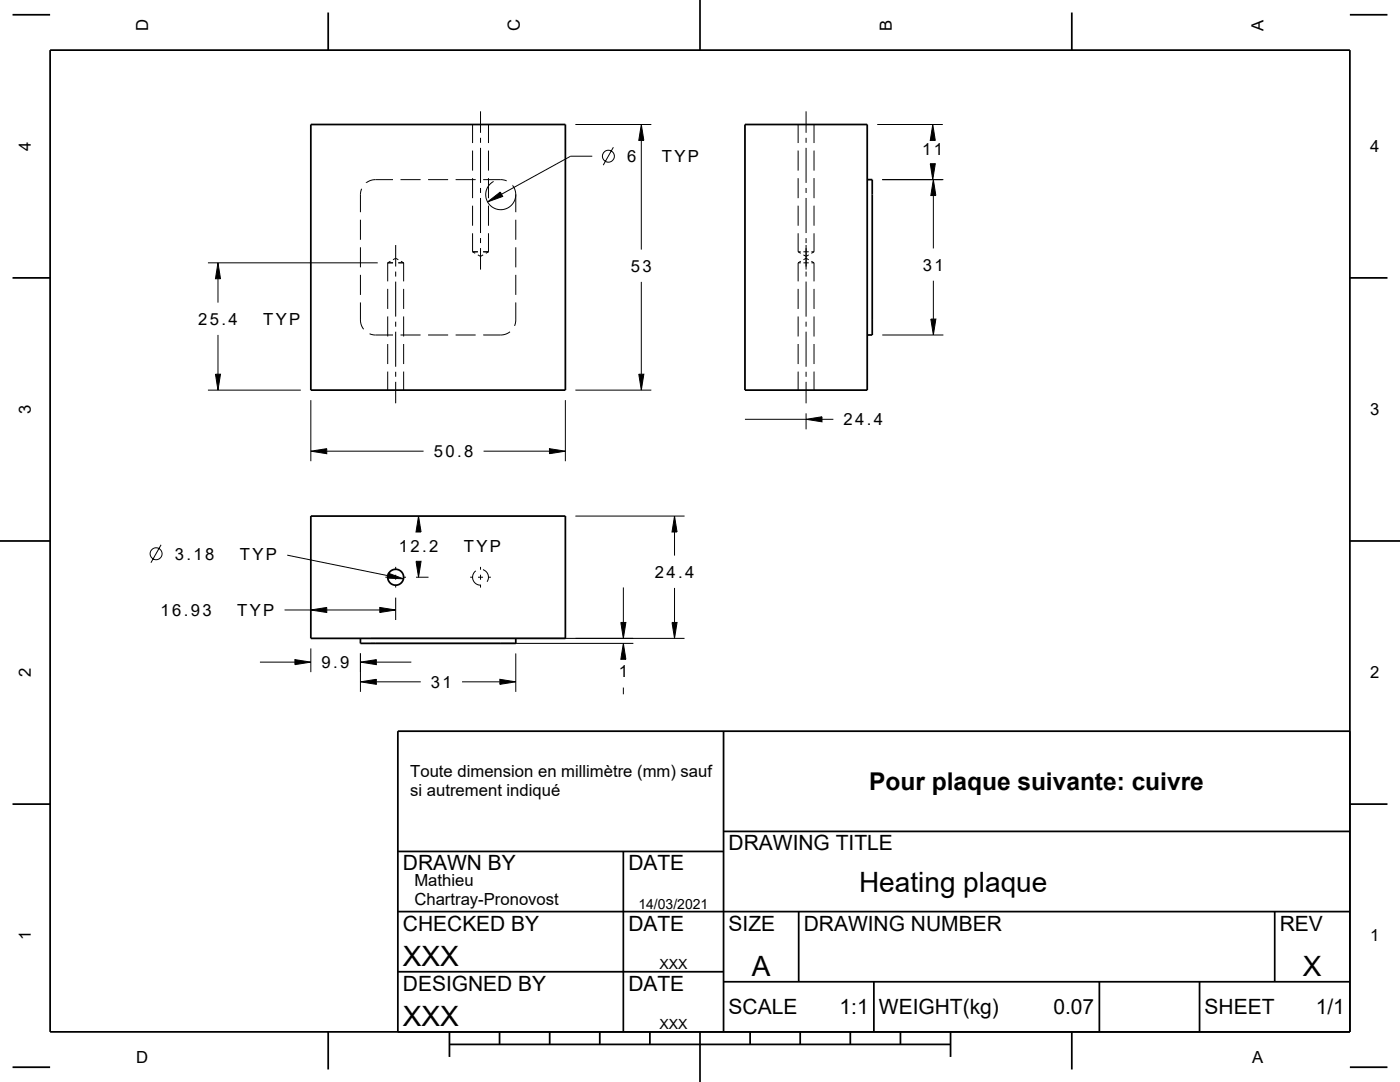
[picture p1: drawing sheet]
<svg xmlns="http://www.w3.org/2000/svg" width="279mm" height="216mm" viewBox="0 0 279 216" stroke-linecap="round" stroke-linejoin="round" font-family="sans-serif">
<g fill="none" stroke="#000" stroke-width=".2">
<path d="M72.2 37.7l-.3 .9v3.7M78.4 35.8h-3.5a2.98 2.98 0 0 0-1.8 .7M79.9 35.8h4M85.4 35.8h4M90.9 35.8h4M94.3 24.8v3.7M94.3 30v4M94.3 35.5v4M95.9 22.2v4.3M95.9 27.5v1M95.9 29.5v7M95.9 37.5v1"/>
<path d="M95.9 39.5v7M96.4 35.8l3.7 .1 1 .2M97.5 24.8v3.7M97.5 30v4M97.5 35.5v4M98.5 36.2a3 3 0 0 0-.1 5.2 3 3 0 0 0 4.5-2.6M102.3 37a3 3 0 0 1 .6 1.8v3.5M114.8 24.8h15.2M118.2 31.2h-4.3l-13.8 7.6M122.4 29.4l-2 3.6M128 24.8l.5 3.2h-1zM128 28v21.8"/>
<path d="M159.3 24.8v3.7M159.3 30v4M159.3 35.5v4M160.9 22.2v4.3M160.9 27.5v1M160.9 29.5v7M160.9 37.5v1M160.9 39.5v7M162.5 24.8v3.7M162.5 30v4M162.5 35.5v4M175.1 24.8h13.1"/>
<path d="M176.1 35.8h12.2M185.7 32.7h1l-.5 3.1zM186.2 24.8l.5 3.2h-1zM186.3 35.8l.5 3.2h-1zM186.3 39v10.6M41.5 52.4h33.9M43.5 52.4l.5 3.2h-1zM43.5 55.6v4.8M71.9 43.8v4M71.9 49.3v4M71.9 54.8v4M77.4 52.4h1"/>
<path d="M77.4 52.4v3.7M77.4 57.6v4M77.9 52.1l-.5 .3M78.4 51.8l.6-.3 .5 .3M79 48.9v4.3M79 54.2v1M79 56.2v7M79.5 52.4h1.1M80 52.1l.6 .3M80.6 52.4v3.7M80.6 57.6v4M94.3 50.2h1.1"/>
<path d="M94.3 50.2l.5 .3M94.3 41v4M94.3 46.5v3.7M95.4 50.9l.5 .3 .5-.3M95.9 47.5v1M95.9 49.5v4.3M96.4 50.2h1.1M97.3 40.3l2.5-2 .5 .9zM97.5 50.2l-.5 .3M97.5 41v4M97.5 46.5v3.7M102.9 43.8v4"/>
<path d="M102.9 49.3v4M102.9 54.8v4M128 56.2v18.5M159.3 52.4h.5M159.3 50.2h.5M159.3 50.2l.5 .3M159.3 41v4M159.3 46.5v3.7M159.3 52.4v3.7M159.3 57.6v4M159.8 52.1l-.5 .3M160.3 52.4h1.1"/>
<path d="M160.3 50.2h1.1M160.3 50.9l.6 .3 .5-.3M160.3 51.8l.6-.3 .5 .3M160.9 47.5v1M160.9 48.9v4.9M160.9 54.2v1M160.9 56.2v7M161.9 52.4h.6M161.9 50.2h.6M161.9 52.1l.6 .3M162.5 41v4M162.5 46.5v3.7"/>
<path d="M162.5 52.4v3.7M162.5 57.6v4M162.5 50.2l-.6 .3M186.3 56v7.7M41.5 77.8h18.5M43 74.7h1l-.5 3.1zM43.5 66.8v7.9M62 79.8v12.2M71.9 60.3v3.5a3 3 0 0 0 .7 1.9M73.8 66.6l.9 .2h3.7M77.4 63.1v4M77.4 68.6v4"/>
<path d="M77.4 74.1v3.7M79 64.2v1M79 66.2v7M79 74.2v1M79 76.2v4.3M79.9 66.8h4M80.6 63.1v4M80.6 68.6v4M80.6 74.1v3.7M85.4 66.8h4M90.9 66.8h4M101.8 66.2a3 3 0 0 1-1.9 .6h-3.5"/>
<path d="M102.9 60.3v3.8l-.2 .9M112.8 79.8v12.2M114.8 77.8h15.2M127.5 74.7h1l-.5 3.1zM159.3 63.1v4M159.3 68.6v4M159.3 74.1v3.7M160.9 64.2v1M160.9 66.2v7M160.9 74.2v1M160.9 76.2v4.3M162.5 63.1v4"/>
<path d="M162.5 68.6v4M162.5 74.1v3.7M176.1 66.8h12.2M185.8 63.7h1l-.5 3.1zM62 90l3.2-.5v1zM65.2 90h19.3M96.5 90h13.2M109.7 89.5l3.1 .5-3.1 .5zM148.7 83.7h12.2M160.9 83.7l3.1-.5v1zM160.9 82.5v3.2M164 83.7h2.3"/>
<path d="M32.1 108.7l-2 3.6M57.3 110.8l20.1 4.1M76.9 115.2h.6M77.5 114.4l3 1.1-3.2-.1zM78.5 115.2h1M79 113.1v.6M79 114.7v1M79 116.7v.5M79 119.2v4.5M80.5 115.2h.5M83 112h1l-.5 3.2zM83 115.2h2.5"/>
<path d="M83.5 103l.5 3.2h-1zM93.8 115.2h.6M95 113.9a1.58 1.58 0 0 0-.6 1.8 1.58 1.58 0 0 0 1.5 1.1M95.4 115.2h1M95.9 113.1v.6M95.9 114.7v1M95.9 116.7v.5M96.4 113.7a1.58 1.58 0 0 1 .8 2.4M97.4 115.2h.6M114.8 103h21.8M124.4 117.2v7M134.6 103l.5 3.2h-1z"/>
<path d="M134.6 106.2v4.7M134.6 117.3v6.9M51.9 132.1h7M56.8 121.7h5.2M58.9 131.6l3.1 .5-3.1 .5zM62 121.7l3.2-.5v1zM62 129.4v4.7M65.2 121.7h10.6M71.9 132.1l3.2-.5v1zM71.9 136.1l3.2-.6v1.1zM71.9 130.4v7.7M73.9 127.4h62.7"/>
<path d="M73.9 128.4h52.5M75.1 132.1h7M75.1 136.1h8.9M75.8 121.2l3.2 .5-3.2 .5zM92.2 136.1h7.6M99.8 135.5l3.1 .6-3.1 .5zM102.9 130.4v7.7M123.9 124.2h1l-.5 3.2zM124.4 128.4l.5 3.2h-1zM124.4 137.2v1.3M134.1 124.2h1l-.5 3.2z"/>
<circle cx="121.4" cy="31.2" r="1.19"/>
<circle cx="31.2" cy="110.5" r="1.19"/>
</g>
<g fill="none" stroke="#000" stroke-width=".35">
<path d="M2.5 2.9h7.5M10 10h259.4v195.9h-259.4zM65.5 2.5v7.5M139.7 0v10M213.9 2.5v7.5M269.4 2.9h7.5M62 24.8h50.8v53h-50.8zM148.7 24.8h24.4v53h-24.4zM173.1 35.8h1v31h-1M2.5 55.4h7.5M269.4 55.4h7.5M0 107.9h10"/>
<path d="M62 103h50.8v24.4h-50.8zM269.4 107.9h10M71.9 127.4v1h31v-1M144.4 145.9v60M269.4 145.9h-190v60M2.5 160.5h7.5M79.4 169.9h65M124.4 169.9v36M144.4 165.9h125M269.4 160.5h7.5M79.4 193.9h65M79.4 181.9h190"/>
<path d="M144.4 195.9h125M159.4 181.9v14M174.4 195.9v10M219.4 195.9v10M239.4 195.9v10M254.4 181.9v14M2.5 213h7.5M65.5 205.9v7.5M89.7 208.4h100M89.7 205.9v5M99.7 205.9v2.5M109.7 205.9v2.5"/>
<path d="M119.7 205.9v2.5M129.7 205.9v2.5M139.7 205.9v10M149.7 205.9v2.5M159.7 205.9v2.5M169.7 205.9v2.5M179.7 205.9v2.5M189.7 205.9v5M213.9 205.9v7.5M269.4 213h7.5"/>
<circle cx="79" cy="115.2" r="1.59"/>
</g>
<g fill="#000">
<path d="M97.3 40.3l2.5-2 .5 .9z" fill-rule="evenodd"/>
<path d="M128 24.8l.5 3.2h-1z" fill-rule="evenodd"/>
<path d="M185.7 32.7h1l-.5 3.1z" fill-rule="evenodd"/>
<path d="M186.2 24.8l.5 3.2h-1z" fill-rule="evenodd"/>
<path d="M186.3 35.8l.5 3.2h-1z" fill-rule="evenodd"/>
<path d="M43.5 52.4l.5 3.2h-1z" fill-rule="evenodd"/>
<path d="M43 74.7h1l-.5 3.1z" fill-rule="evenodd"/>
<path d="M127.5 74.7h1l-.5 3.1z" fill-rule="evenodd"/>
<path d="M185.8 63.7h1l-.5 3.1z" fill-rule="evenodd"/>
<path d="M62 90l3.2-.5v1z" fill-rule="evenodd"/>
<path d="M109.7 89.5l3.1 .5-3.1 .5z" fill-rule="evenodd"/>
<path d="M160.9 83.7l3.1-.5v1z" fill-rule="evenodd"/>
<path d="M77.5 114.4l3 1.1-3.2-.1z" fill-rule="evenodd"/>
<path d="M83 112h1l-.5 3.2z" fill-rule="evenodd"/>
<path d="M83.5 103l.5 3.2h-1z" fill-rule="evenodd"/>
<path d="M134.6 103l.5 3.2h-1z" fill-rule="evenodd"/>
<path d="M58.9 131.6l3.1 .5-3.1 .5z" fill-rule="evenodd"/>
<path d="M62 121.7l3.2-.5v1z" fill-rule="evenodd"/>
<path d="M71.9 132.1l3.2-.5v1z" fill-rule="evenodd"/>
<path d="M71.9 136.1l3.2-.6v1.1z" fill-rule="evenodd"/>
<path d="M75.8 121.2l3.2 .5-3.2 .5z" fill-rule="evenodd"/>
<path d="M99.8 135.5l3.1 .6-3.1 .5z" fill-rule="evenodd"/>
<path d="M123.9 124.2h1l-.5 3.2z" fill-rule="evenodd"/>
<path d="M124.4 128.4l.5 3.2h-1z" fill-rule="evenodd"/>
<path d="M134.1 124.2h1l-.5 3.2z" fill-rule="evenodd"/>
</g>
<g font-size="5.6">
<text x="171.5" y="178.1">Heating plaque</text>
<text x="80.4" y="192.7">XXX</text>
<text x="150" y="194.7">A</text>
<text x="260" y="194.7">X</text>
<text x="80.4" y="204.7">XXX</text>
</g>
<text font-size="4.9" x="173.5" y="157.6">Pour plaque suivante: cuivre</text>
<g font-size="4.2">
<text x="80.4" y="173.7">DRAWN BY</text>
<text x="125.4" y="173.7">DATE</text>
<text x="145.4" y="169.7">DRAWING TITLE</text>
<text x="80.4" y="185.7">CHECKED BY</text>
<text x="125.4" y="185.7">DATE</text>
<text x="145.4" y="185.7">SIZE</text>
<text x="160.4" y="185.7">DRAWING NUMBER</text>
<text x="255.4" y="185.7">REV</text>
<text x="80.4" y="197.7">DESIGNED BY</text>
<text x="125.4" y="197.7">DATE</text>
<text x="145.4" y="202.4">SCALE</text>
<text x="167.6" y="202.4">1:1</text>
<text x="175.4" y="202.4">WEIGHT(kg)</text>
<text x="210.2" y="202.4">0.07</text>
<text x="240.4" y="202.4">SHEET</text>
<text x="262.6" y="202.4">1/1</text>
</g>
<g font-size="3.3">
<text x="29.6" y="6.2" transform="rotate(-90 29.6 6.2)">D</text>
<text x="103.8" y="6.2" transform="rotate(-90 103.8 6.2)">C</text>
<text x="178" y="6.1" transform="rotate(-90 178 6.1)">B</text>
<text x="252.2" y="6.1" transform="rotate(-90 252.2 6.1)">A</text>
<text x="6.2" y="30.1" transform="rotate(-90 6.2 30.1)">4</text>
<text x="125.2" y="32.4">6</text>
<text x="132.1" y="32.4">TYP</text>
<text x="184.1" y="30.9">11</text>
<text x="273.5" y="30.4">4</text>
<text x="184.2" y="54">31</text>
<text x="125.9" y="54.2">53</text>
<text x="39.5" y="64.8">25.4</text>
<text x="52.5" y="64.8">TYP</text>
<text x="6.2" y="82.6" transform="rotate(-90 6.2 82.6)">3</text>
<text x="273.5" y="82.9">3</text>
<text x="168.3" y="84.9">24.4</text>
<text x="86.6" y="91.2">50.8</text>
<text x="34.9" y="111.7">3.18</text>
<text x="47.9" y="111.7">TYP</text>
<text x="79.6" y="110.2">12.2</text>
<text x="92.6" y="110.2">TYP</text>
<text x="130.7" y="115.3">24.4</text>
<text x="32" y="122.9">16.93</text>
<text x="47.3" y="122.9">TYP</text>
<text x="6.2" y="135.1" transform="rotate(-90 6.2 135.1)">2</text>
<text x="64.1" y="133.3">9.9</text>
<text x="86" y="137.2">31</text>
<text x="123.5" y="135.2">1</text>
<text x="273.5" y="135.4">2</text>
<text x="81.9" y="155">Toute dimension en millimètre (mm) sauf</text>
<text x="81.9" y="158.7">si autrement indiqué</text>
<text x="82.7" y="176.8">Mathieu</text>
<text x="82.7" y="180.5">Chartray-Pronovost</text>
<text x="6.2" y="187.6" transform="rotate(-90 6.2 187.6)">1</text>
<text x="273.5" y="187.9">1</text>
<text x="27.2" y="212.1">D</text>
<text x="249.9" y="212.1">A</text>
</g>
<g font-size="2.8">
<text x="127.4" y="181.3">14/03/2021</text>
<text x="131.6" y="193.3">XXX</text>
<text x="131.6" y="205.3">XXX</text>
</g>
</svg>
